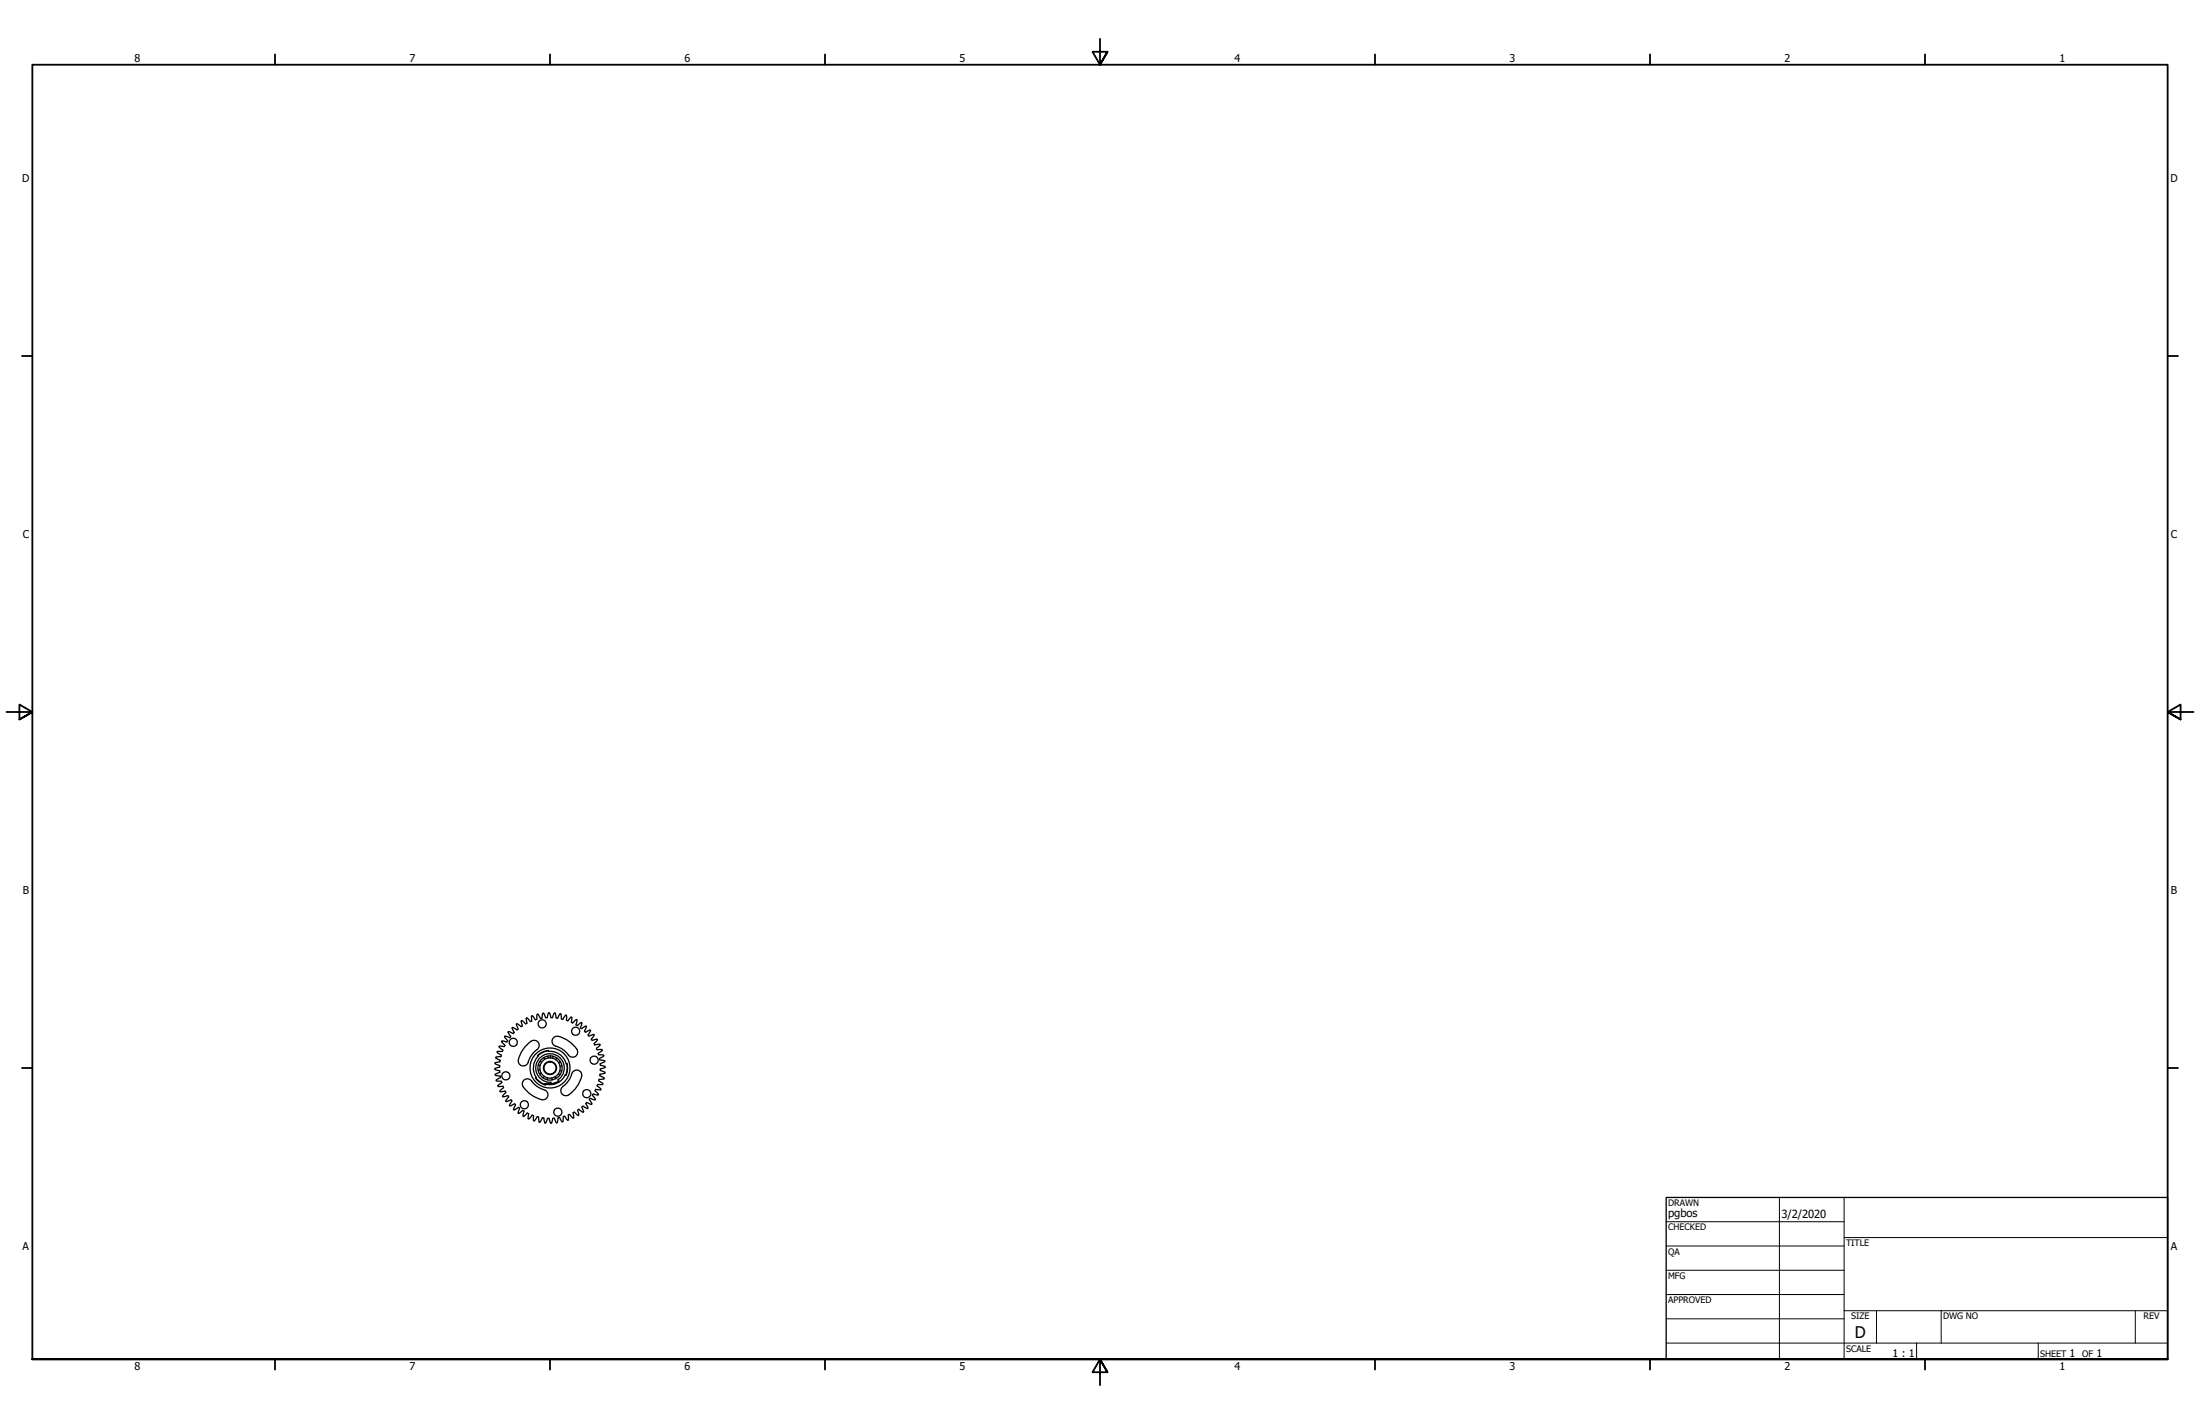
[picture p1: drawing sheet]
<svg xmlns="http://www.w3.org/2000/svg" width="864mm" height="559mm" viewBox="0 0 864 559" stroke-linecap="round" stroke-linejoin="round" font-family="sans-serif">
<!-- layer: Visible (ANSI) -->
<g fill="none" stroke="#000" stroke-width=".51">
<path d="M201 403.4l.2-.3 1.8 1 .4-.5-.7-1.7 .3-.2 1.5 1.2 .5-.3-.4-2 .3-.2 1.4 1.4 .5-.3-.3-2 .4-.1 1.3 1.5 .6-.4-.2-1.8 .4-.2 1.2 1.7 .5-.3 .1-1.9 .4-.1 1 1.8 .6-.3 .3-1.8h.3l.9 1.8 .5-.1 .5-1.9h.4l.6 1.9 .6-.1 .7-1.7h.3l.5 2 .6-.1 .8-1.6h.4l.2 2 .6 .1 1-1.6 .4 .1v2l.5 .2 1.3-1.5 .3 .1-.2 2 .6 .2 1.3-1.4 .3 .2-.4 2 .6 .2 1.5-1.2 .3 .2-.6 2 .4 .3 1.7-1.1 .2 .2-.8 1.8 .4 .4 1.8-.8 .3 .2-1 1.8 .5 .4 1.7-.7 .2 .3-1.2 1.5 .3 .5 2-.4 .2 .3-1.4 1.4 .3 .5 2-.3 .1 .4-1.5 1.3 .4 .6 1.8-.2 .2 .4-1.7 1.2 .3 .5 1.9 .1 .1 .4-1.8 1 .3 .6 1.8 .3v.3l-1.8 .9 .1 .5 1.9 .5v.4l-1.9 .6 .1 .6 1.7 .7v.3l-2 .5 .1 .6 1.6 .8v.4l-2 .2-.1 .6 1.6 1-.1 .4h-2l-.2 .5 1.5 1.3-.1 .3-2-.2-.2 .6 1.4 1.3-.2 .3-2-.4-.2 .6 1.2 1.5-.2 .3-2-.6-.3 .4 1.1 1.7-.2 .2-1.8-.8-.4 .4 .8 1.8-.2 .3-1.8-1-.4 .5 .7 1.7-.3 .2-1.5-1.2-.5 .3 .4 2-.3 .2-1.4-1.4-.5 .3 .3 2-.4 .1-1.3-1.5-.6 .4 .2 1.8-.4 .2-1.2-1.7-.5 .3-.1 1.9-.4 .1-1-1.8-.6 .3-.3 1.8h-.3l-.9-1.8-.5 .1-.5 1.9h-.4l-.6-1.9-.6 .1-.7 1.7h-.3l-.5-2-.6 .1-.8 1.6h-.4l-.2-2-.6-.1-1 1.6-.4-.1v-2l-.5-.2-1.3 1.5-.3-.1 .2-2-.6-.2-1.3 1.4-.3-.2 .4-2-.6-.2-1.5 1.2-.3-.2 .6-2-.4-.3-1.7 1.1-.2-.2 .8-1.8-.4-.4-1.8 .8-.3-.2 1-1.8-.5-.4-1.7 .7-.2-.3 1.2-1.5-.3-.5-2 .4-.2-.3 1.4-1.4-.3-.5-2 .3-.1-.4 1.5-1.3-.4-.6-1.8 .2-.2-.4 1.7-1.2-.3-.5-1.9-.1-.1-.4 1.8-1-.3-.6-1.8-.3v-.3l1.8-.9-.1-.5-1.9-.5v-.4l1.9-.6-.1-.6-1.7-.7v-.3l2-.5-.1-.6-1.6-.8v-.4l2-.2 .1-.6-1.6-1 .1-.4h2l.2-.5-1.5-1.3 .1-.3 2 .2 .2-.6-1.4-1.3 .2-.3 2 .4 .2-.6-1.2-1.5 .2-.3 2 .6 .3-.4-1.1-1.7 .2-.2 1.8 .8 .4-.4zM203.5 415.8a11.4 11.4 0 0 1 6-7.6 2.1 2.1 0 0 1 2.2 1.8 2.1 2.1 0 0 1-1.5 2.3 9.8 9.8 0 0 0-3.1 5 2 2 0 0 1-2.5 .8 2 2 0 0 1-1.1-2.3M211 414.2l.5-.4a4.9 4.9 0 0 1 4.8-1.2 6.5 6.5 0 0 1 5.9 4.8l.4-.1 .1 .7a4.9 4.9 0 0 1-1.3 4.7 6.5 6.5 0 0 1-7.2 2.7l-.1 .4-.6-.2a4.9 4.9 0 0 1-3.4-3.5 6.5 6.5 0 0 1 1.2-7.6zM211.3 418l.7 .1M212 419.8h-.8M212.1 416.3l.5 .5M213.4 415.1l.5 .6M215.2 414.4v.8M215.3 412.4l-2.6 .7-1.6 1.2M217 414.5l-.1 .7M217.3 407.2l.4-.3a6.7 6.7 0 0 1 5.6 1.7 6.7 6.7 0 0 1 3.4 4.6 2.11 2.11 0 0 1-1.9 1.7 2.11 2.11 0 0 1-2.1-1.5 12.2 12.2 0 0 0-5.4-3.4l-.6-1.4zM218.7 415.3l-.5 .5"/>
<path d="M219.9 416.6l-.6 .5M220.6 418.4h-.8M222.4 417.3l.2 2-.6 2.6M205.5 424.1a2.17 2.17 0 0 1 3.6 .7 12.3 12.3 0 0 0 5.4 3.4 2.08 2.08 0 0 1 0 2.8 2.08 2.08 0 0 1-2.8 .3 11.2 11.2 0 0 1-6.7-5.8zM210.4 423a5.2 5.2 0 0 0 3.6 2.3M212.5 421.1l-.6 .5M213.6 422.4l-.5 .5M213.9 425.3l.3 .1M214.2 425.3v.1M214.9 423l-.1 .7M215.1 425.2h1.1M216.3 425.3h-2.3"/>
<path d="M216.6 423v.8M217.9 422.5l.5 .6M219.2 421.4l.5 .5M219.3 424.2l-1.4 .7-1.6 .3M219.4 424.4l-2.8 1-2.2-.1M219.5 424.5l-.5-.7a5.6 5.6 0 0 0 .2-9.2 5.6 5.6 0 0 0-8.7 2.9 5.6 5.6 0 0 0 5.8 7.2v.6M219.8 420.1l.7 .1M225 420.5a2.09 2.09 0 0 1 2.8 0 2.09 2.09 0 0 1 .3 2.8 11.2 11.2 0 0 1-5.8 6.7 2.1 2.1 0 0 1-2.2-1.8 2.1 2.1 0 0 1 1.5-2.3 12.2 12.2 0 0 0 3.4-5.4z"/>
<circle cx="201.5" cy="409" r="1.6"/>
<circle cx="212.8" cy="401.8" r="1.6"/>
<circle cx="215.9" cy="419.1" r="4"/>
<circle cx="215.9" cy="419.1" r="2.58"/>
<circle cx="215.9" cy="419.1" r="2.38"/>
<circle cx="215.9" cy="419.1" r="4.7"/>
<circle cx="215.9" cy="419.1" r="7.9"/>
<circle cx="226" cy="404.7" r="1.6"/>
<circle cx="233.2" cy="416" r="1.6"/>
<circle cx="198.6" cy="422.2" r="1.6"/>
<circle cx="205.8" cy="433.5" r="1.6"/>
<circle cx="219" cy="436.4" r="1.6"/>
<circle cx="230.3" cy="429.2" r="1.6"/>
</g>
<!-- layer: Border (ANSI) -->
<g fill="none" stroke="#000" stroke-width=".71">
<path d="M431.8 15.2v10.2l-2.9-5.1h5.8l-2.9 5.1 2.9-5.1M107.9 21.3v4.1M215.9 21.3v4.1M323.8 21.3v4.1M539.8 21.3v4.1M647.7 21.3v4.1M755.6 21.3v4.1M8.6 139.7h4.1M850.9 139.7h4.1M2.5 279.4h10.2l-5.1-2.9v5.8l5.1-2.9-5.1 2.9M861.1 279.4h-10.2l5.1-2.9v5.8l-5.1-2.9 5.1 2.9M8.6 419.1h4.1"/>
<path d="M850.9 419.1h4.1M12.7 533.4v-508h838.2v508h-838.2h838.2M107.9 533.4v4.1M215.9 533.4v4.1M323.8 533.4v4.1M434.7 538.5l-2.9-5.1 2.9 5.1h-5.8l2.9-5.1v10.2M539.8 533.4v4.1M647.7 533.4v4.1M755.6 533.4v4.1"/>
</g>
<!-- layer: Title (ANSI) -->
<g fill="none" stroke="#000" stroke-width=".39">
<path d="M654 479.4h69.9M698.5 469.9v63.5M723.9 469.9v63.5M654 488.9h69.9M654 498.5h69.9M723.9 485.6h127M654 508h69.9M654 517.5h69.9M723.9 514.3h127M736.6 514.3v12.7M762 514.3v12.7M838.2 514.3v12.7"/>
<path d="M654 527h196.9M752.3 527v6.4M800.1 527v6.4"/>
</g>
<path d="M654 469.9h196.9v63.5h-196.9z" fill="none" stroke="#000" stroke-width=".51"/>
<text font-size="6.3" x="728.1" y="524.9">D</text>
<g font-size="4.4">
<text x="654.8" y="477.8">pgbos</text>
<text x="699.3" y="478">3/2/2020</text>
</g>
<g font-size="4.2">
<text x="52.8" y="24.4">8</text>
<text x="160.8" y="24.4">7</text>
<text x="268.7" y="24.4">6</text>
<text x="376.7" y="24.4">5</text>
<text x="484.6" y="24.4">4</text>
<text x="592.6" y="24.4">3</text>
<text x="700.5" y="24.4">2</text>
<text x="808.5" y="24.4">1</text>
<text x="8.7" y="71.4">D</text>
<text x="852" y="71.4">D</text>
<text x="8.9" y="211.1">C</text>
<text x="852.2" y="211.1">C</text>
<text x="8.9" y="350.8">B</text>
<text x="852.2" y="350.8">B</text>
<text x="8.9" y="490.5">A</text>
<text x="852.2" y="490.5">A</text>
<text x="742.9" y="532.6">1 : 1</text>
<text x="812.4" y="532.6">1</text>
<text x="822.9" y="532.6">1</text>
<text x="52.8" y="537.5">8</text>
<text x="160.8" y="537.5">7</text>
<text x="268.7" y="537.5">6</text>
<text x="376.7" y="537.5">5</text>
<text x="484.6" y="537.5">4</text>
<text x="592.6" y="537.5">3</text>
<text x="700.5" y="537.5">2</text>
<text x="808.5" y="537.5">1</text>
</g>
<g font-size="3.5">
<text x="654.8" y="473.2">DRAWN</text>
<text x="654.8" y="482.8">CHECKED</text>
<text x="724.7" y="488.9">TITLE</text>
<text x="654.8" y="492.3">QA</text>
<text x="654.8" y="501.8">MFG</text>
<text x="654.8" y="511.4">APPROVED</text>
<text x="726.7" y="517.7">SIZE</text>
<text x="762.8" y="517.7">DWG NO</text>
<text x="841.4" y="517.7">REV</text>
<text x="724.7" y="530.4">SCALE</text>
<text x="800.9" y="532.6">SHEET</text>
<text x="817.3" y="532.6">OF</text>
</g>
</svg>
